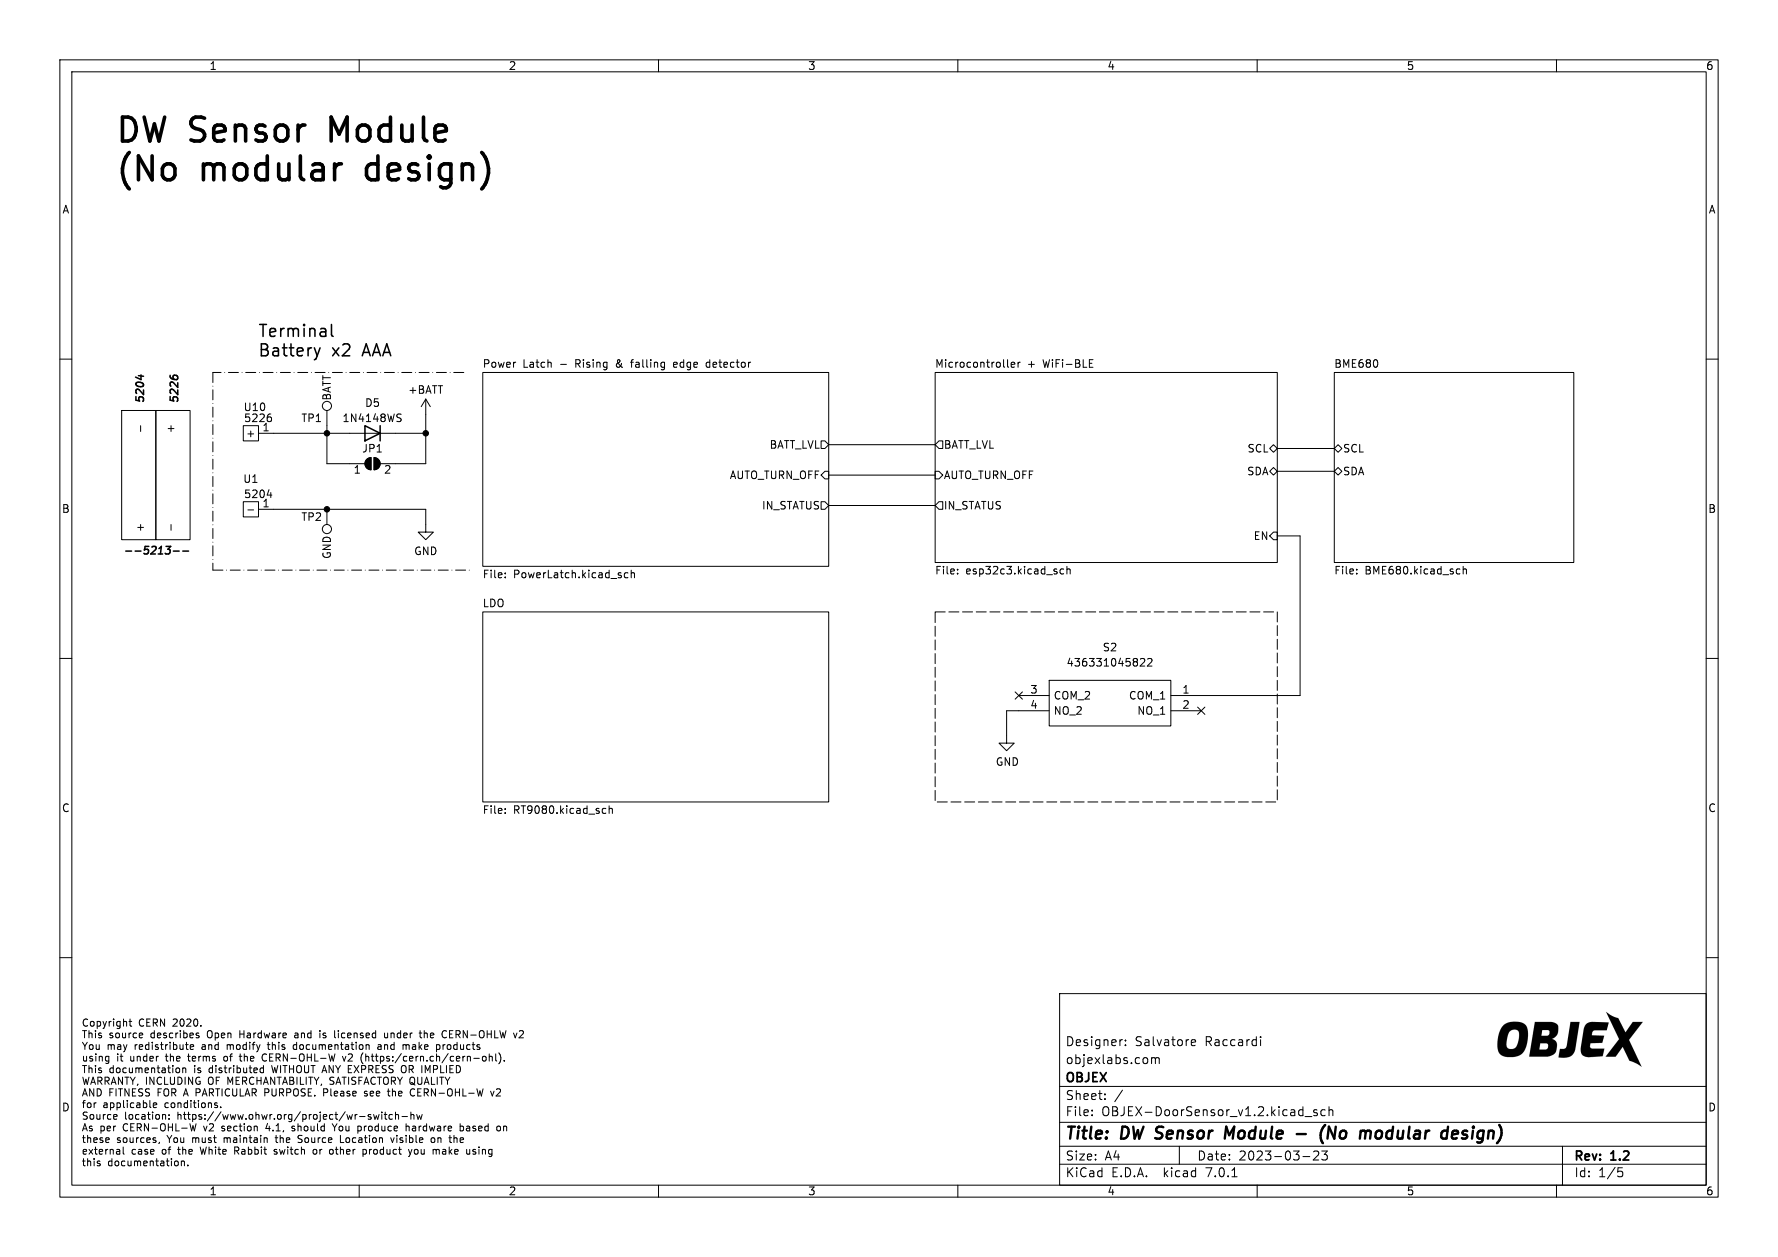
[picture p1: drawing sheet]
(kicad_sch (version 20230121) (generator eeschema)

 (paper "A4")

 (title_block
  (title "DW Sensor Module - (No modular design)")
  (date "2023-03-23")
  (rev "1.2")
  (company "OBJEX")
  (comment 1 "objexlabs.com")
  (comment 2 "Designer: Salvatore Raccardi"))

 (lib_symbols
  (symbol "5226_1" (in_bom yes) (on_board yes)
   (property "Reference" "U" (at 0 0 0) (effects (font (size 1.27 1.27))))
   (property "Value" "" (at 0 0 0) (effects (font (size 1.27 1.27))))
   (property "Footprint" "" (at 0 0 0) (effects (font (size 1.27 1.27)) hide))
   (property "Datasheet" "" (at 0 0 0) (effects (font (size 1.27 1.27)) hide))
   (symbol "5226_1_0_1"
    (rectangle (start 0 -2.54) (end -2.54 -5.08) (stroke (width 0) (type default)) (fill (type none))))
   (symbol "5226_1_1_1"
    (pin input line (at 2.54 -3.81 180) (length 2.54) (name "+" (effects (font (size 1.27 1.27)))) (number "1" (effects (font (size 1.27 1.27)))))))
  (symbol "BatteryTerminal:5204" (in_bom yes) (on_board yes)
   (property "Reference" "U" (at 0 0 0) (effects (font (size 1.27 1.27))))
   (property "Value" "" (at 0 0 0) (effects (font (size 1.27 1.27))))
   (property "Footprint" "" (at 0 0 0) (effects (font (size 1.27 1.27)) hide))
   (property "Datasheet" "" (at 0 0 0) (effects (font (size 1.27 1.27)) hide))
   (symbol "5204_0_1"
    (rectangle (start -2.54 -2.54) (end 0 -5.08) (stroke (width 0) (type default)) (fill (type none))))
   (symbol "5204_1_1"
    (pin input line (at 2.54 -3.81 180) (length 2.54) (name "-" (effects (font (size 1.27 1.27)))) (number "1" (effects (font (size 1.27 1.27)))))))
  (symbol "Connector:TestPoint" (pin_numbers hide) (pin_names (offset 0.762) hide) (in_bom yes) (on_board yes)
   (property "Reference" "TP" (at 0 6.858 0) (effects (font (size 1.27 1.27))))
   (property "Value" "TestPoint" (at 0 5.08 0) (effects (font (size 1.27 1.27))))
   (property "Footprint" "" (at 5.08 0 0) (effects (font (size 1.27 1.27)) hide))
   (property "Datasheet" "~" (at 5.08 0 0) (effects (font (size 1.27 1.27)) hide))
   (symbol "TestPoint_0_1"
    (circle (center 0 3.302) (radius 0.762) (stroke (width 0) (type default)) (fill (type none))))
   (symbol "TestPoint_1_1"
    (pin passive line (at 0 0 90) (length 2.54) (name "1" (effects (font (size 1.27 1.27)))) (number "1" (effects (font (size 1.27 1.27)))))))
  (symbol "Diode:1N4148WS" (pin_numbers hide) (pin_names hide) (in_bom yes) (on_board yes)
   (property "Reference" "D" (at 0 2.54 0) (effects (font (size 1.27 1.27))))
   (property "Value" "1N4148WS" (at 0 -2.54 0) (effects (font (size 1.27 1.27))))
   (property "Footprint" "Diode_SMD:D_SOD-323" (at 0 -4.445 0) (effects (font (size 1.27 1.27)) hide))
   (property "Datasheet" "https://www.vishay.com/docs/85751/1n4148ws.pdf" (at 0 0 0) (effects (font (size 1.27 1.27)) hide))
   (property "Sim.Device" "D" (at 0 0 0) (effects (font (size 1.27 1.27)) hide))
   (property "Sim.Pins" "1=K 2=A" (at 0 0 0) (effects (font (size 1.27 1.27)) hide))
   (symbol "1N4148WS_0_1"
    (polyline (pts (xy -1.27 1.27) (xy -1.27 -1.27)) (stroke (width 0.254) (type default)) (fill (type none)))
    (polyline (pts (xy 1.27 0) (xy -1.27 0)) (stroke (width 0) (type default)) (fill (type none)))
    (polyline (pts (xy 1.27 1.27) (xy 1.27 -1.27) (xy -1.27 0) (xy 1.27 1.27)) (stroke (width 0.254) (type default)) (fill (type none))))
   (symbol "1N4148WS_1_1"
    (pin passive line (at -3.81 0 0) (length 2.54) (name "K" (effects (font (size 1.27 1.27)))) (number "1" (effects (font (size 1.27 1.27)))))
    (pin passive line (at 3.81 0 180) (length 2.54) (name "A" (effects (font (size 1.27 1.27)))) (number "2" (effects (font (size 1.27 1.27)))))))
  (symbol "GND_1" (power) (pin_names (offset 0)) (in_bom yes) (on_board yes)
   (property "Reference" "#PWR" (at 0 -6.35 0) (effects (font (size 1.27 1.27)) hide))
   (property "Value" "GND_1" (at 0 -3.81 0) (effects (font (size 1.27 1.27))))
   (property "Footprint" "" (at 0 0 0) (effects (font (size 1.27 1.27)) hide))
   (property "Datasheet" "" (at 0 0 0) (effects (font (size 1.27 1.27)) hide))
   (symbol "GND_1_0_1"
    (polyline (pts (xy 0 0) (xy 0 -1.27) (xy 1.27 -1.27) (xy 0 -2.54) (xy -1.27 -1.27) (xy 0 -1.27)) (stroke (width 0) (type default)) (fill (type none))))
   (symbol "GND_1_1_1"
    (pin power_in line (at 0 0 270) (length 0) hide (name "GND" (effects (font (size 1.27 1.27)))) (number "1" (effects (font (size 1.27 1.27)))))))
  (symbol "Jumper:SolderJumper_2_Open" (pin_names (offset 0) hide) (in_bom yes) (on_board yes)
   (property "Reference" "JP" (at 0 2.032 0) (effects (font (size 1.27 1.27))))
   (property "Value" "SolderJumper_2_Open" (at 0 -2.54 0) (effects (font (size 1.27 1.27))))
   (property "Footprint" "" (at 0 0 0) (effects (font (size 1.27 1.27)) hide))
   (property "Datasheet" "~" (at 0 0 0) (effects (font (size 1.27 1.27)) hide))
   (symbol "SolderJumper_2_Open_0_1"
    (arc (start -0.254 1.016) (mid -1.2656 0) (end -0.254 -1.016) (stroke (width 0) (type default)) (fill (type none)))
    (arc (start -0.254 1.016) (mid -1.2656 0) (end -0.254 -1.016) (stroke (width 0) (type default)) (fill (type outline)))
    (polyline (pts (xy -0.254 1.016) (xy -0.254 -1.016)) (stroke (width 0) (type default)) (fill (type none)))
    (polyline (pts (xy 0.254 1.016) (xy 0.254 -1.016)) (stroke (width 0) (type default)) (fill (type none)))
    (arc (start 0.254 -1.016) (mid 1.2656 0) (end 0.254 1.016) (stroke (width 0) (type default)) (fill (type none)))
    (arc (start 0.254 -1.016) (mid 1.2656 0) (end 0.254 1.016) (stroke (width 0) (type default)) (fill (type outline))))
   (symbol "SolderJumper_2_Open_1_1"
    (pin passive line (at -3.81 0 0) (length 2.54) (name "A" (effects (font (size 1.27 1.27)))) (number "1" (effects (font (size 1.27 1.27)))))
    (pin passive line (at 3.81 0 180) (length 2.54) (name "B" (effects (font (size 1.27 1.27)))) (number "2" (effects (font (size 1.27 1.27)))))))
  (symbol "SamacSys_Parts:436331045822" (pin_names (offset 0.762)) (in_bom yes) (on_board yes)
   (property "Reference" "S" (at 26.67 7.62 0) (effects (font (size 1.27 1.27)) (justify left)))
   (property "Value" "436331045822" (at 26.67 5.08 0) (effects (font (size 1.27 1.27)) (justify left)))
   (property "Footprint" "436331045822" (at 26.67 2.54 0) (effects (font (size 1.27 1.27)) (justify left) hide))
   (property "Datasheet" "http://katalog.we-online.de/em/datasheet/4363x10458xx.pdf" (at 26.67 0 0) (effects (font (size 1.27 1.27)) (justify left) hide))
   (property "Description" "Black Tactile Switch, NO 50 mA@ 12 V dc 2.6mm Surface Mount" (at 26.67 -2.54 0) (effects (font (size 1.27 1.27)) (justify left) hide))
   (property "Height" "1.65" (at 26.67 -5.08 0) (effects (font (size 1.27 1.27)) (justify left) hide))
   (property "Mouser Part Number" "710-436331045822" (at 26.67 -7.62 0) (effects (font (size 1.27 1.27)) (justify left) hide))
   (property "Mouser Price/Stock" "https://www.mouser.co.uk/ProductDetail/Wurth-Elektronik/436331045822?qs=wr8lucFkNMXz9UbduBxtIQ%3D%3D" (at 26.67 -10.16 0) (effects (font (size 1.27 1.27)) (justify left) hide))
   (property "Manufacturer_Name" "Wurth Elektronik" (at 26.67 -12.7 0) (effects (font (size 1.27 1.27)) (justify left) hide))
   (property "Manufacturer_Part_Number" "436331045822" (at 26.67 -15.24 0) (effects (font (size 1.27 1.27)) (justify left) hide))
   (symbol "436331045822_0_0"
    (pin passive line (at 30.48 0 180) (length 5.08) (name "COM_1" (effects (font (size 1.27 1.27)))) (number "1" (effects (font (size 1.27 1.27)))))
    (pin passive line (at 30.48 -2.54 180) (length 5.08) (name "NO_1" (effects (font (size 1.27 1.27)))) (number "2" (effects (font (size 1.27 1.27)))))
    (pin passive line (at 0 0 0) (length 5.08) (name "COM_2" (effects (font (size 1.27 1.27)))) (number "3" (effects (font (size 1.27 1.27)))))
    (pin passive line (at 0 -2.54 0) (length 5.08) (name "NO_2" (effects (font (size 1.27 1.27)))) (number "4" (effects (font (size 1.27 1.27))))))
   (symbol "436331045822_0_1"
    (polyline (pts (xy 5.08 2.54) (xy 25.4 2.54) (xy 25.4 -5.08) (xy 5.08 -5.08) (xy 5.08 2.54)) (stroke (width 0.1524) (type default)) (fill (type none)))))
  (symbol "power:+BATT" (power) (pin_names (offset 0)) (in_bom yes) (on_board yes)
   (property "Reference" "#PWR" (at 0 -3.81 0) (effects (font (size 1.27 1.27)) hide))
   (property "Value" "+BATT" (at 0 3.556 0) (effects (font (size 1.27 1.27))))
   (property "Footprint" "" (at 0 0 0) (effects (font (size 1.27 1.27)) hide))
   (property "Datasheet" "" (at 0 0 0) (effects (font (size 1.27 1.27)) hide))
   (symbol "+BATT_0_1"
    (polyline (pts (xy -0.762 1.27) (xy 0 2.54)) (stroke (width 0) (type default)) (fill (type none)))
    (polyline (pts (xy 0 0) (xy 0 2.54)) (stroke (width 0) (type default)) (fill (type none)))
    (polyline (pts (xy 0 2.54) (xy 0.762 1.27)) (stroke (width 0) (type default)) (fill (type none))))
   (symbol "+BATT_1_1"
    (pin power_in line (at 0 0 90) (length 0) hide (name "+BATT" (effects (font (size 1.27 1.27)))) (number "1" (effects (font (size 1.27 1.27)))))))
  (symbol "power:GND" (power) (pin_names (offset 0)) (in_bom yes) (on_board yes)
   (property "Reference" "#PWR" (at 0 -6.35 0) (effects (font (size 1.27 1.27)) hide))
   (property "Value" "GND" (at 0 -3.81 0) (effects (font (size 1.27 1.27))))
   (property "Footprint" "" (at 0 0 0) (effects (font (size 1.27 1.27)) hide))
   (property "Datasheet" "" (at 0 0 0) (effects (font (size 1.27 1.27)) hide))
   (symbol "GND_0_1"
    (polyline (pts (xy 0 0) (xy 0 -1.27) (xy 1.27 -1.27) (xy 0 -2.54) (xy -1.27 -1.27) (xy 0 -1.27)) (stroke (width 0) (type default)) (fill (type none))))
   (symbol "GND_1_1"
    (pin power_in line (at 0 0 270) (length 0) hide (name "GND" (effects (font (size 1.27 1.27)))) (number "1" (effects (font (size 1.27 1.27))))))))

 (junction (at 54.61 85.09) (diameter 0) (color 0 0 0 0))
 (junction (at 54.61 72.39) (diameter 0) (color 0 0 0 0))
 (junction (at 71.12 72.39) (diameter 0) (color 0 0 0 0))

 (no_connect (at 200.66 118.745))
 (no_connect (at 170.18 116.205))

 (wire (pts (xy 66.04 77.47) (xy 71.12 77.47)) (stroke (width 0) (type default)))
 (wire (pts (xy 138.43 79.375) (xy 156.21 79.375)) (stroke (width 0) (type default)))
 (wire (pts (xy 217.17 89.535) (xy 213.36 89.535)) (stroke (width 0) (type default)))
 (wire (pts (xy 213.36 78.74) (xy 222.885 78.74)) (stroke (width 0) (type default)))
 (wire (pts (xy 200.66 116.205) (xy 217.17 116.205)) (stroke (width 0) (type default)))
 (wire (pts (xy 213.36 74.93) (xy 222.885 74.93)) (stroke (width 0) (type default)))
 (wire (pts (xy 45.72 85.09) (xy 54.61 85.09)) (stroke (width 0) (type default)))
 (polyline (pts (xy 35.56 62.23) (xy 35.56 95.25)) (stroke (width 0) (type dash_dot)))

 (wire (pts (xy 71.12 69.215) (xy 71.12 72.39)) (stroke (width 0) (type default)))
 (wire (pts (xy 217.17 116.205) (xy 217.17 89.535)) (stroke (width 0) (type default)))
 (wire (pts (xy 71.12 77.47) (xy 71.12 72.39)) (stroke (width 0) (type default)))
 (wire (pts (xy 170.18 118.745) (xy 168.148 118.745)) (stroke (width 0) (type default)))
 (wire (pts (xy 54.61 77.47) (xy 58.42 77.47)) (stroke (width 0) (type default)))
 (polyline (pts (xy 35.56 95.25) (xy 78.74 95.25)) (stroke (width 0) (type dash_dot)))

 (wire (pts (xy 45.72 72.39) (xy 54.61 72.39)) (stroke (width 0) (type default)))
 (wire (pts (xy 54.61 71.12) (xy 54.61 72.39)) (stroke (width 0) (type default)))
 (wire (pts (xy 71.12 85.09) (xy 71.12 87.63)) (stroke (width 0) (type default)))
 (wire (pts (xy 138.43 84.455) (xy 156.21 84.455)) (stroke (width 0) (type default)))
 (wire (pts (xy 168.148 118.745) (xy 168.148 122.8852)) (stroke (width 0) (type default)))
 (wire (pts (xy 54.61 85.09) (xy 71.12 85.09)) (stroke (width 0) (type default)))
 (wire (pts (xy 66.04 72.39) (xy 71.12 72.39)) (stroke (width 0) (type default)))
 (polyline (pts (xy 77.47 62.23) (xy 35.56 62.23)) (stroke (width 0) (type dash_dot)))

 (wire (pts (xy 54.61 72.39) (xy 58.42 72.39)) (stroke (width 0) (type default)))
 (wire (pts (xy 54.61 77.47) (xy 54.61 72.39)) (stroke (width 0) (type default)))
 (wire (pts (xy 138.43 74.295) (xy 156.21 74.295)) (stroke (width 0) (type default)))

 (rectangle (start 20.32 68.58) (end 26.035 90.17) (stroke (width 0) (type default)) (fill (type none)))
 (rectangle (start 156.21 102.235) (end 213.36 133.985) (stroke (width 0) (type dash)) (fill (type none)))
 (rectangle (start 26.035 68.58) (end 31.75 90.17) (stroke (width 0) (type default)) (fill (type none)))

 (image (at 261.9756 173.9392) (scale 0.510674)
  (data))

 (text "Copyright CERN 2020.\nThis source describes Open Hardware and is licensed under the CERN-OHLW v2\nYou may redistribute and modify this documentation and make products\nusing it under the terms of the CERN-OHL-W v2 (https:/cern.ch/cern-ohl).\nThis documentation is distributed WITHOUT ANY EXPRESS OR IMPLIED\nWARRANTY, INCLUDING OF MERCHANTABILITY, SATISFACTORY QUALITY\nAND FITNESS FOR A PARTICULAR PURPOSE. Please see the CERN-OHL-W v2\nfor applicable conditions.\nSource location: https://www.ohwr.org/project/wr-switch-hw\nAs per CERN-OHL-W v2 section 4.1, should You produce hardware based on\nthese sources, You must maintain the Source Location visible on the\nexternal case of the White Rabbit switch or other product you make using\nthis documentation." (at 13.6652 194.9196 0) (effects (font (size 1.2 1.2)) (justify left bottom)))
 (text "5226\n" (at 29.845 67.31 90) (effects (font (size 1.27 1.27) bold italic) (justify left bottom)))
 (text "+" (at 29.21 72.39 90) (effects (font (size 1.27 1.27)) (justify left bottom)))
 (text "-\n" (at 24.13 72.39 90) (effects (font (size 1.27 1.27)) (justify left bottom)))
 (text "Terminal\nBattery x2 AAA" (at 43.18 59.69 0) (effects (font (size 2 2) (thickness 0.254) bold) (justify left bottom)))
 (text "DW Sensor Module \n(No modular design)" (at 19.5072 30.5308 0) (effects (font (size 4 4) (thickness 0.6) bold) (justify left bottom)))
 (text "+" (at 24.13 88.9 90) (effects (font (size 1.27 1.27)) (justify left bottom)))
 (text "--5213--\n" (at 31.75 92.71 0) (effects (font (size 1.27 1.27) (thickness 0.254) bold italic) (justify right bottom)))
 (text "-\n" (at 29.21 88.9 90) (effects (font (size 1.27 1.27)) (justify left bottom)))
 (text "5204\n" (at 24.13 67.31 90) (effects (font (size 1.27 1.27) (thickness 0.254) bold italic) (justify left bottom)))

 (symbol (lib_name "GND_1") (lib_id "power:GND") (at 71.12 87.63 0) (unit 1) (in_bom yes) (on_board yes) (dnp no) (fields_autoplaced)
  (property "Reference" "#PWR033" (at 71.12 93.98 0) (effects (font (size 1.27 1.27)) hide))
  (property "Value" "GND" (at 71.12 92.075 0) (effects (font (size 1.27 1.27))))
  (property "Footprint" "" (at 71.12 87.63 0) (effects (font (size 1.27 1.27)) hide))
  (property "Datasheet" "" (at 71.12 87.63 0) (effects (font (size 1.27 1.27)) hide)) (pin "1")
  (instances (project "OBJEX-DoorSensor_v1.2" (path "" (reference "#PWR033") (unit 1)))))

 (symbol (lib_id "Connector:TestPoint") (at 54.61 85.09 180) (unit 1) (in_bom yes) (on_board yes) (dnp no)
  (property "Reference" "TP2" (at 52.07 86.36 0) (effects (font (size 1.27 1.27))))
  (property "Value" "GND" (at 54.61 91.44 90) (effects (font (size 1.27 1.27))))
  (property "Footprint" "TestPoint:TestPoint_Pad_1.5x1.5mm" (at 49.53 85.09 0) (effects (font (size 1.27 1.27)) hide))
  (property "Datasheet" "~" (at 49.53 85.09 0) (effects (font (size 1.27 1.27)) hide)) (pin "1")
  (instances (project "OBJEX-DoorSensor_v1.2" (path "" (reference "TP2") (unit 1)))))

 (symbol (lib_name "5226_1") (lib_id "BatteryTerminal:5226") (at 43.18 68.58 0) (unit 1) (in_bom yes) (on_board yes) (dnp no)
  (property "Reference" "U10" (at 42.5876 68.0136 0) (effects (font (size 1.27 1.27))))
  (property "Value" "5226" (at 43.18 69.85 0) (effects (font (size 1.27 1.27))))
  (property "Footprint" "BatteryTerminal:5226" (at 43.18 68.58 0) (effects (font (size 1.27 1.27)) hide))
  (property "Datasheet" "" (at 43.18 68.58 0) (effects (font (size 1.27 1.27)) hide)) (pin "1")
  (instances (project "OBJEX-DoorSensor_v1.2" (path "" (reference "U10") (unit 1)))))

 (symbol (lib_id "power:+BATT") (at 71.12 69.215 0) (unit 1) (in_bom yes) (on_board yes) (dnp no) (fields_autoplaced)
  (property "Reference" "#PWR032" (at 71.12 73.025 0) (effects (font (size 1.27 1.27)) hide))
  (property "Value" "+BATT" (at 71.12 65.1256 0) (effects (font (size 1.27 1.27))))
  (property "Footprint" "" (at 71.12 69.215 0) (effects (font (size 1.27 1.27)) hide))
  (property "Datasheet" "" (at 71.12 69.215 0) (effects (font (size 1.27 1.27)) hide)) (pin "1")
  (instances (project "OBJEX-DoorSensor_v1.2" (path "" (reference "#PWR032") (unit 1)) (path "" (reference "#PWR012") (unit 1)))))

 (symbol (lib_id "Diode:1N4148WS") (at 62.23 72.39 180) (unit 1) (in_bom yes) (on_board yes) (dnp no) (fields_autoplaced)
  (property "Reference" "D5" (at 62.23 67.31 0) (effects (font (size 1.27 1.27))))
  (property "Value" "1N4148WS" (at 62.23 69.85 0) (effects (font (size 1.27 1.27))))
  (property "Footprint" "Diode_SMD:D_SOD-323" (at 62.23 67.945 0) (effects (font (size 1.27 1.27)) hide))
  (property "Datasheet" "https://www.vishay.com/docs/85751/1n4148ws.pdf" (at 62.23 72.39 0) (effects (font (size 1.27 1.27)) hide))
  (property "Sim.Device" "D" (at 62.23 72.39 0) (effects (font (size 1.27 1.27)) hide))
  (property "Sim.Pins" "1=K 2=A" (at 62.23 72.39 0) (effects (font (size 1.27 1.27)) hide)) (pin "1") (pin "2")
  (instances (project "OBJEX-DoorSensor_v1.2" (path "" (reference "D5") (unit 1)) (path "" (reference "D5") (unit 1)))))

 (symbol (lib_id "Jumper:SolderJumper_2_Open") (at 62.23 77.47 0) (unit 1) (in_bom yes) (on_board yes) (dnp no) (fields_autoplaced)
  (property "Reference" "JP1" (at 62.23 74.93 0) (effects (font (size 1.27 1.27))))
  (property "Value" "SolderJumper_2_Open" (at 62.23 74.93 0) (effects (font (size 1.27 1.27)) hide))
  (property "Footprint" "Jumper:SolderJumper-2_P1.3mm_Open_RoundedPad1.0x1.5mm" (at 62.23 77.47 0) (effects (font (size 1.27 1.27)) hide))
  (property "Datasheet" "~" (at 62.23 77.47 0) (effects (font (size 1.27 1.27)) hide)) (pin "1") (pin "2")
  (instances (project "OBJEX-DoorSensor_v1.2" (path "" (reference "JP1") (unit 1)))))

 (symbol (lib_id "BatteryTerminal:5204") (at 43.18 81.28 0) (unit 1) (in_bom yes) (on_board yes) (dnp no)
  (property "Reference" "U1" (at 41.91 80.01 0) (effects (font (size 1.27 1.27))))
  (property "Value" "5204" (at 43.18 82.55 0) (effects (font (size 1.27 1.27))))
  (property "Footprint" "BatteryTerminal:5204" (at 43.18 81.28 0) (effects (font (size 1.27 1.27)) hide))
  (property "Datasheet" "" (at 43.18 81.28 0) (effects (font (size 1.27 1.27)) hide)) (pin "1")
  (instances (project "OBJEX-DoorSensor_v1.2" (path "" (reference "U1") (unit 1)))))

 (symbol (lib_id "power:GND") (at 168.148 122.8852 0) (unit 1) (in_bom yes) (on_board yes) (dnp no)
  (property "Reference" "#PWR010" (at 168.148 129.2352 0) (effects (font (size 1.27 1.27)) hide))
  (property "Value" "GND" (at 168.275 127.2794 0) (effects (font (size 1.27 1.27))))
  (property "Footprint" "" (at 168.148 122.8852 0) (effects (font (size 1.27 1.27)) hide))
  (property "Datasheet" "" (at 168.148 122.8852 0) (effects (font (size 1.27 1.27)) hide)) (pin "1")
  (instances (project "OBJEX-DoorSensor_v1.2" (path "" (reference "#PWR010") (unit 1)))))

 (symbol (lib_id "Connector:TestPoint") (at 54.61 71.12 0) (unit 1) (in_bom yes) (on_board yes) (dnp no)
  (property "Reference" "TP1" (at 52.07 69.85 0) (effects (font (size 1.27 1.27))))
  (property "Value" "BATT" (at 54.61 64.77 90) (effects (font (size 1.27 1.27))))
  (property "Footprint" "TestPoint:TestPoint_Pad_1.5x1.5mm" (at 59.69 71.12 0) (effects (font (size 1.27 1.27)) hide))
  (property "Datasheet" "~" (at 59.69 71.12 0) (effects (font (size 1.27 1.27)) hide)) (pin "1")
  (instances (project "OBJEX-DoorSensor_v1.2" (path "" (reference "TP1") (unit 1)))))

 (symbol (lib_id "SamacSys_Parts:436331045822") (at 170.18 116.205 0) (unit 1) (in_bom yes) (on_board yes) (dnp no) (fields_autoplaced)
  (property "Reference" "S2" (at 185.42 108.1532 0) (effects (font (size 1.27 1.27))))
  (property "Value" "436331045822" (at 185.42 110.6932 0) (effects (font (size 1.27 1.27))))
  (property "Footprint" "lib:436331045822" (at 196.85 113.665 0) (effects (font (size 1.27 1.27)) (justify left) hide))
  (property "Datasheet" "http://katalog.we-online.de/em/datasheet/4363x10458xx.pdf" (at 196.85 116.205 0) (effects (font (size 1.27 1.27)) (justify left) hide))
  (property "Description" "Black Tactile Switch, NO 50 mA@ 12 V dc 2.6mm Surface Mount" (at 196.85 118.745 0) (effects (font (size 1.27 1.27)) (justify left) hide))
  (property "Height" "1.65" (at 196.85 121.285 0) (effects (font (size 1.27 1.27)) (justify left) hide))
  (property "Mouser Part Number" "710-436331045822" (at 196.85 123.825 0) (effects (font (size 1.27 1.27)) (justify left) hide))
  (property "Mouser Price/Stock" "https://www.mouser.co.uk/ProductDetail/Wurth-Elektronik/436331045822?qs=wr8lucFkNMXz9UbduBxtIQ%3D%3D" (at 196.85 126.365 0) (effects (font (size 1.27 1.27)) (justify left) hide))
  (property "Manufacturer_Name" "Wurth Elektronik" (at 196.85 128.905 0) (effects (font (size 1.27 1.27)) (justify left) hide))
  (property "Manufacturer_Part_Number" "436331045822" (at 196.85 131.445 0) (effects (font (size 1.27 1.27)) (justify left) hide)) (pin "1") (pin "2") (pin "3") (pin "4")
  (instances (project "OBJEX-DoorSensor_v1.2" (path "" (reference "S2") (unit 1)))))

 (sheet (at 80.645 102.235) (size 57.785 31.75) (fields_autoplaced) (stroke (width 0.1524) (type solid)) (fill (color 0 0 0 0.0000))
  (property "Sheetname" "LDO" (at 80.645 101.5234 0) (effects (font (size 1.27 1.27)) (justify left bottom)))
  (property "Sheetfile" "RT9080.kicad_sch" (at 80.645 134.5696 0) (effects (font (size 1.27 1.27)) (justify left top)))
  (instances (project "OBJEX-DoorSensor_v1.2" (path "" (page "4")))))

 (sheet (at 156.21 62.23) (size 57.15 31.75) (fields_autoplaced) (stroke (width 0.1524) (type solid)) (fill (color 0 0 0 0.0000))
  (property "Sheetname" "Microcontroller + WiFi-BLE" (at 156.21 61.5184 0) (effects (font (size 1.27 1.27)) (justify left bottom)))
  (property "Sheetfile" "esp32c3.kicad_sch" (at 156.21 94.5646 0) (effects (font (size 1.27 1.27)) (justify left top)))
  (property "Field2" "" (at 156.21 62.23 0) (effects (font (size 1.27 1.27)) hide)) (pin "BATT_LVL" output (at 156.21 74.295 180) (effects (font (size 1.27 1.27)) (justify left))) (pin "AUTO_TURN_OFF" input (at 156.21 79.375 180) (effects (font (size 1.27 1.27)) (justify left))) (pin "IN_STATUS" output (at 156.21 84.455 180) (effects (font (size 1.27 1.27)) (justify left))) (pin "SDA" bidirectional (at 213.36 78.74 0) (effects (font (size 1.27 1.27)) (justify right))) (pin "SCL" bidirectional (at 213.36 74.93 0) (effects (font (size 1.27 1.27)) (justify right))) (pin "EN" input (at 213.36 89.535 0) (effects (font (size 1.27 1.27)) (justify right)))
  (instances (project "OBJEX-DoorSensor_v1.2" (path "" (page "3")))))

 (sheet (at 80.645 62.23) (size 57.785 32.385) (fields_autoplaced) (stroke (width 0.1524) (type solid)) (fill (color 0 0 0 0.0000))
  (property "Sheetname" "Power Latch - Rising & falling edge detector " (at 80.645 61.5184 0) (effects (font (size 1.27 1.27)) (justify left bottom)))
  (property "Sheetfile" "PowerLatch.kicad_sch" (at 80.645 95.1996 0) (effects (font (size 1.27 1.27)) (justify left top))) (pin "BATT_LVL" output (at 138.43 74.295 0) (effects (font (size 1.27 1.27)) (justify right))) (pin "AUTO_TURN_OFF" input (at 138.43 79.375 0) (effects (font (size 1.27 1.27)) (justify right))) (pin "IN_STATUS" output (at 138.43 84.455 0) (effects (font (size 1.27 1.27)) (justify right)))
  (instances (project "OBJEX-DoorSensor_v1.2" (path "" (page "2")))))

 (sheet (at 222.885 62.23) (size 40.005 31.75) (fields_autoplaced) (stroke (width 0.1524) (type solid)) (fill (color 0 0 0 0.0000))
  (property "Sheetname" "BME680" (at 222.885 61.5184 0) (effects (font (size 1.27 1.27)) (justify left bottom)))
  (property "Sheetfile" "BME680.kicad_sch" (at 222.885 94.5646 0) (effects (font (size 1.27 1.27)) (justify left top))) (pin "SCL" bidirectional (at 222.885 74.93 180) (effects (font (size 1.27 1.27)) (justify left))) (pin "SDA" bidirectional (at 222.885 78.74 180) (effects (font (size 1.27 1.27)) (justify left)))
  (instances (project "OBJEX-DoorSensor_v1.2" (path "" (page "5")))))

 (sheet_instances (path "" (page "1"))))
